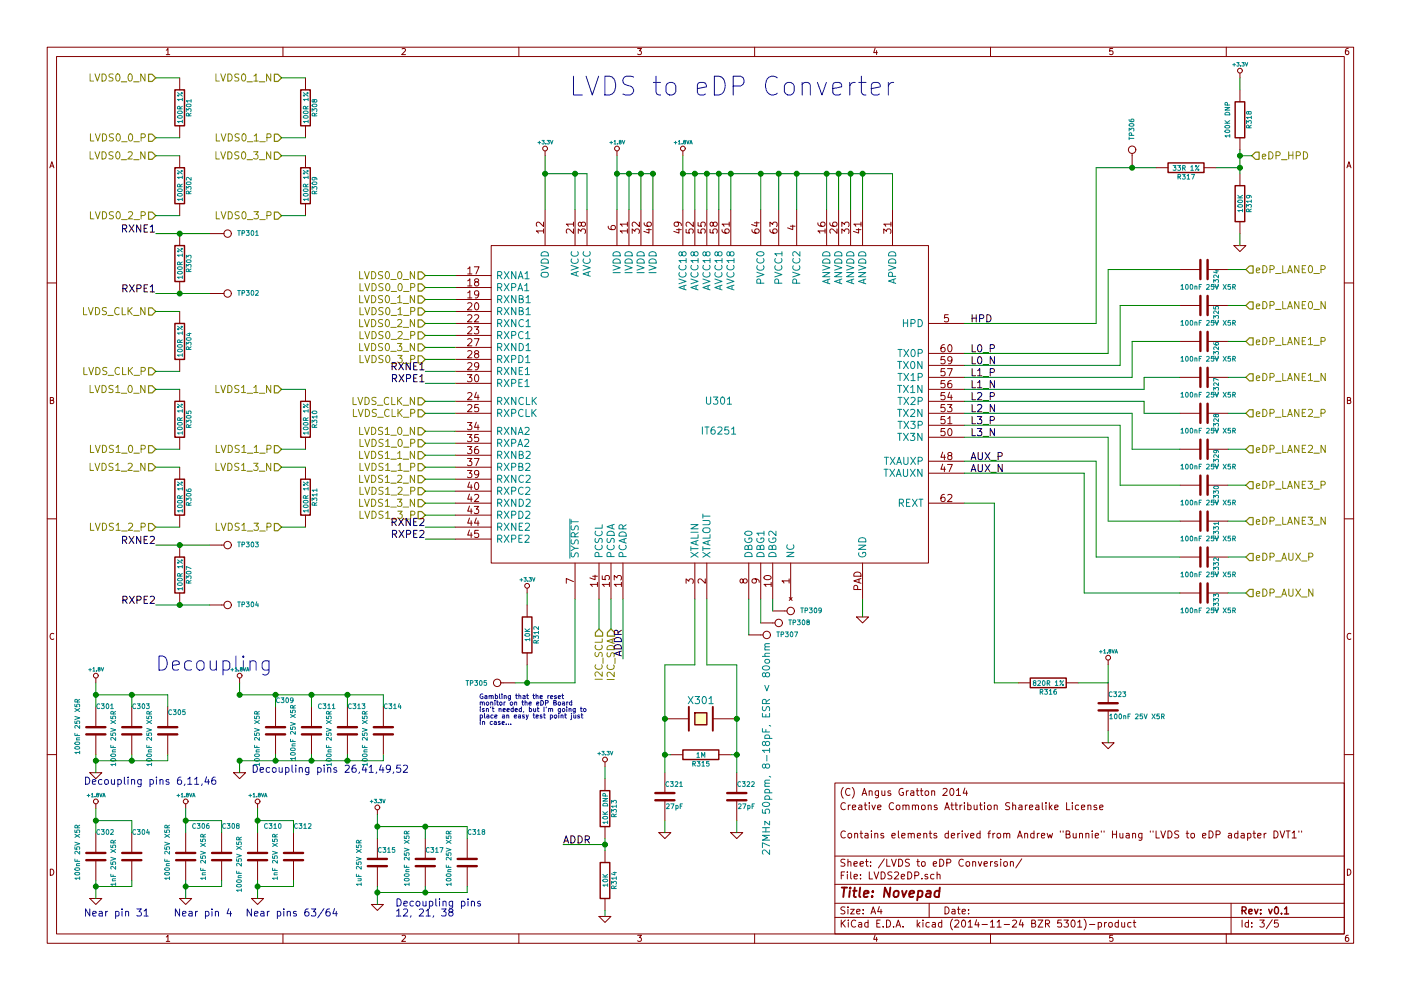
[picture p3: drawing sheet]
EESchema Schematic File Version 2
LIBS:novepad
LIBS:freetronics_kicad_sch_lib
LIBS:power
LIBS:device
LIBS:transistors
LIBS:conn
LIBS:linear
LIBS:regul
LIBS:74xx
LIBS:cmos4000
LIBS:adc-dac
LIBS:memory
LIBS:xilinx
LIBS:special
LIBS:microcontrollers
LIBS:dsp
LIBS:microchip
LIBS:analog_switches
LIBS:motorola
LIBS:texas
LIBS:intel
LIBS:audio
LIBS:interface
LIBS:digital-audio
LIBS:philips
LIBS:display
LIBS:cypress
LIBS:siliconi
LIBS:opto
LIBS:atmel
LIBS:contrib
LIBS:valves
LIBS:novepad-cache
EELAYER 25 0
EELAYER END
$Descr A4 11693 8268
encoding utf-8
Sheet 3 5
Title "Novepad"
Date ""
Rev "v0.1"
Comp ""
Comment1 "Contains elements derived from Andrew \"Bunnie\" Huang \"LVDS to eDP adapter DVT1\""
Comment2 ""
Comment3 "Creative Commons Attribution Sharealike License"
Comment4 "(C) Angus Gratton 2014"
$EndDescr
Text HLabel 10450 1300 2    60   Input ~ 0
eDP_HPD
Text HLabel 10400 4950 2    60   Input ~ 0
eDP_AUX_N
Text HLabel 10400 4650 2    60   Input ~ 0
eDP_AUX_P
Text HLabel 10400 3150 2    60   Input ~ 0
eDP_LANE1_N
Text HLabel 10400 2850 2    60   Input ~ 0
eDP_LANE1_P
Text HLabel 10400 2550 2    60   Input ~ 0
eDP_LANE0_N
Text HLabel 10400 2250 2    60   Input ~ 0
eDP_LANE0_P
Text HLabel 10400 3750 2    60   Input ~ 0
eDP_LANE2_N
Text HLabel 10400 3450 2    60   Input ~ 0
eDP_LANE2_P
Text HLabel 10400 4350 2    60   Input ~ 0
eDP_LANE3_N
Text HLabel 10400 4050 2    60   Input ~ 0
eDP_LANE3_P
Text HLabel 5100 5250 3    60   Input ~ 0
I2C_SDA
Text HLabel 5000 5250 3    60   Input ~ 0
I2C_SCL
Text HLabel 1300 1300 0    60   Input ~ 0
LVDS0_2_N
Text HLabel 1300 1800 0    60   Input ~ 0
LVDS0_2_P
Text HLabel 2350 1300 0    60   Input ~ 0
LVDS0_3_N
Text HLabel 2350 1800 0    60   Input ~ 0
LVDS0_3_P
Text HLabel 1300 650  0    60   Input ~ 0
LVDS0_0_N
Text HLabel 1300 1150 0    60   Input ~ 0
LVDS0_0_P
Text HLabel 2350 650  0    60   Input ~ 0
LVDS0_1_N
Text HLabel 2350 1150 0    60   Input ~ 0
LVDS0_1_P
Text HLabel 1300 2600 0    60   Input ~ 0
LVDS_CLK_N
Text HLabel 1300 3100 0    60   Input ~ 0
LVDS_CLK_P
Text HLabel 1300 3900 0    60   Input ~ 0
LVDS1_2_N
Text HLabel 1300 4400 0    60   Input ~ 0
LVDS1_2_P
Text HLabel 2350 3900 0    60   Input ~ 0
LVDS1_3_N
Text HLabel 2350 4400 0    60   Input ~ 0
LVDS1_3_P
Text HLabel 1300 3250 0    60   Input ~ 0
LVDS1_0_N
Text HLabel 1300 3750 0    60   Input ~ 0
LVDS1_0_P
Text HLabel 2350 3250 0    60   Input ~ 0
LVDS1_1_N
Text HLabel 2350 3750 0    60   Input ~ 0
LVDS1_1_P
$Comp
L R R316
U 1 1
P 8750 5700
F 0 "R316" V 8830 5700 40  0000 C CNN
F 1 "820R 1%" V 8757 5701 40  0000 C CNN
F 2 "FT:0603" V 8680 5700 30  0001 C CNN
F 3 "" H 8750 5700 30  0000 C CNN
	1    8750 5700
	0    1    1    0   
$EndComp
$Comp
L CRYSTAL X301
U 1 1
P 5850 6000
F 0 "X301" H 5850 6150 60  0000 C CNN
F 1 "27MHz 50ppm, 8-18pF, ESR < 80ohm" V 6400 5750 60  0000 C CNN
F 2 "FT:HC49UP" H 5850 6000 60  0001 C CNN
F 3 "" H 5850 6000 60  0000 C CNN
	1    5850 6000
	1    0    0    -1  
$EndComp
$Comp
L R R315
U 1 1
P 5850 6300
F 0 "R315" V 5930 6300 40  0000 C CNN
F 1 "1M" V 5857 6301 40  0000 C CNN
F 2 "FT:0603" V 5780 6300 30  0001 C CNN
F 3 "" H 5850 6300 30  0000 C CNN
	1    5850 6300
	0    1    1    0   
$EndComp
$Comp
L C C321
U 1 1
P 5550 6650
F 0 "C321" H 5550 6750 40  0000 L CNN
F 1 "27pF" H 5556 6565 40  0000 L CNN
F 2 "FT:0603" H 5588 6500 30  0001 C CNN
F 3 "" H 5550 6650 60  0000 C CNN
	1    5550 6650
	1    0    0    -1  
$EndComp
$Comp
L C C322
U 1 1
P 6150 6650
F 0 "C322" H 6150 6750 40  0000 L CNN
F 1 "27pF" H 6156 6565 40  0000 L CNN
F 2 "FT:0603" H 6188 6500 30  0001 C CNN
F 3 "" H 6150 6650 60  0000 C CNN
	1    6150 6650
	1    0    0    -1  
$EndComp
$Comp
L GND #PWR020
U 1 1
P 5550 6950
F 0 "#PWR020" H 5550 6950 30  0001 C CNN
F 1 "GND" H 5550 6880 30  0001 C CNN
F 2 "" H 5550 6950 60  0000 C CNN
F 3 "" H 5550 6950 60  0000 C CNN
	1    5550 6950
	1    0    0    -1  
$EndComp
$Comp
L GND #PWR021
U 1 1
P 6150 6950
F 0 "#PWR021" H 6150 6950 30  0001 C CNN
F 1 "GND" H 6150 6880 30  0001 C CNN
F 2 "" H 6150 6950 60  0000 C CNN
F 3 "" H 6150 6950 60  0000 C CNN
	1    6150 6950
	1    0    0    -1  
$EndComp
$Comp
L GND #PWR022
U 1 1
P 7200 5150
F 0 "#PWR022" H 7200 5150 30  0001 C CNN
F 1 "GND" H 7200 5080 30  0001 C CNN
F 2 "" H 7200 5150 60  0000 C CNN
F 3 "" H 7200 5150 60  0000 C CNN
	1    7200 5150
	1    0    0    -1  
$EndComp
$Comp
L IT6251 U301
U 1 1
P 5950 3400
F 0 "U301" H 6000 3450 60  0000 C CNN
F 1 "IT6251" H 6000 3200 60  0000 C CNN
F 2 "novepad:QFN50P900X900X100-65N" H 7050 2500 60  0001 C CNN
F 3 "" H 7050 2500 60  0000 C CNN
	1    5950 3400
	1    0    0    -1  
$EndComp
$Comp
L R R319
U 1 1
P 10350 1700
F 0 "R319" V 10430 1700 40  0000 C CNN
F 1 "100K" V 10357 1701 40  0000 C CNN
F 2 "FT:0603" V 10280 1700 30  0001 C CNN
F 3 "" H 10350 1700 30  0000 C CNN
	1    10350 1700
	1    0    0    -1  
$EndComp
$Comp
L GND #PWR023
U 1 1
P 10350 2050
F 0 "#PWR023" H 10350 2050 30  0001 C CNN
F 1 "GND" H 10350 1980 30  0001 C CNN
F 2 "" H 10350 2050 60  0000 C CNN
F 3 "" H 10350 2050 60  0000 C CNN
	1    10350 2050
	1    0    0    -1  
$EndComp
$Comp
L GND #PWR024
U 1 1
P 5050 7650
F 0 "#PWR024" H 5050 7650 30  0001 C CNN
F 1 "GND" H 5050 7580 30  0001 C CNN
F 2 "" H 5050 7650 60  0000 C CNN
F 3 "" H 5050 7650 60  0000 C CNN
	1    5050 7650
	1    0    0    -1  
$EndComp
$Comp
L CONN_1 TP305
U 1 1
P 4150 5700
F 0 "TP305" H 4230 5700 40  0000 L CNN
F 1 "CONN_1" H 4150 5755 30  0001 C CNN
F 2 "novepad:SMD_TEST_POINT" H 4150 5700 60  0001 C CNN
F 3 "" H 4150 5700 60  0000 C CNN
	1    4150 5700
	-1   0    0    1   
$EndComp
$Comp
L +3.3V #PWR025
U 1 1
P 4400 4950
F 0 "#PWR025" H 4400 4910 30  0001 C CNN
F 1 "+3.3V" H 4400 5060 30  0000 C CNN
F 2 "" H 4400 4950 60  0000 C CNN
F 3 "" H 4400 4950 60  0000 C CNN
	1    4400 4950
	1    0    0    -1  
$EndComp
$Comp
L R R312
U 1 1
P 4400 5300
F 0 "R312" V 4480 5300 40  0000 C CNN
F 1 "10K" V 4407 5301 40  0000 C CNN
F 2 "FT:0603" V 4330 5300 30  0001 C CNN
F 3 "" H 4400 5300 30  0000 C CNN
	1    4400 5300
	1    0    0    -1  
$EndComp
Text Notes 4000 6050 0    39   ~ 0
Gambling that the reset\nmonitor on the eDP Board\nisn't needed, but I'm going to\nplace an easy test point just\nin case...
$Comp
L R R301
U 1 1
P 1500 900
F 0 "R301" V 1580 900 40  0000 C CNN
F 1 "100R 1%" V 1507 901 40  0000 C CNN
F 2 "SMD_Packages:SMD-0402_r" V 1430 900 30  0001 C CNN
F 3 "" H 1500 900 30  0000 C CNN
	1    1500 900 
	1    0    0    -1  
$EndComp
$Comp
L R R308
U 1 1
P 2550 900
F 0 "R308" V 2630 900 40  0000 C CNN
F 1 "100R 1%" V 2557 901 40  0000 C CNN
F 2 "SMD_Packages:SMD-0402_r" V 2480 900 30  0001 C CNN
F 3 "" H 2550 900 30  0000 C CNN
	1    2550 900 
	1    0    0    -1  
$EndComp
$Comp
L R R302
U 1 1
P 1500 1550
F 0 "R302" V 1580 1550 40  0000 C CNN
F 1 "100R 1%" V 1507 1551 40  0000 C CNN
F 2 "SMD_Packages:SMD-0402_r" V 1430 1550 30  0001 C CNN
F 3 "" H 1500 1550 30  0000 C CNN
	1    1500 1550
	1    0    0    -1  
$EndComp
$Comp
L R R309
U 1 1
P 2550 1550
F 0 "R309" V 2630 1550 40  0000 C CNN
F 1 "100R 1%" V 2557 1551 40  0000 C CNN
F 2 "SMD_Packages:SMD-0402_r" V 2480 1550 30  0001 C CNN
F 3 "" H 2550 1550 30  0000 C CNN
	1    2550 1550
	1    0    0    -1  
$EndComp
$Comp
L R R304
U 1 1
P 1500 2850
F 0 "R304" V 1580 2850 40  0000 C CNN
F 1 "100R 1%" V 1507 2851 40  0000 C CNN
F 2 "SMD_Packages:SMD-0402_r" V 1430 2850 30  0001 C CNN
F 3 "" H 1500 2850 30  0000 C CNN
	1    1500 2850
	1    0    0    -1  
$EndComp
$Comp
L R R305
U 1 1
P 1500 3500
F 0 "R305" V 1580 3500 40  0000 C CNN
F 1 "100R 1%" V 1507 3501 40  0000 C CNN
F 2 "SMD_Packages:SMD-0402_r" V 1430 3500 30  0001 C CNN
F 3 "" H 1500 3500 30  0000 C CNN
	1    1500 3500
	1    0    0    -1  
$EndComp
$Comp
L R R310
U 1 1
P 2550 3500
F 0 "R310" V 2630 3500 40  0000 C CNN
F 1 "100R 1%" V 2557 3501 40  0000 C CNN
F 2 "SMD_Packages:SMD-0402_r" V 2480 3500 30  0001 C CNN
F 3 "" H 2550 3500 30  0000 C CNN
	1    2550 3500
	1    0    0    -1  
$EndComp
$Comp
L R R306
U 1 1
P 1500 4150
F 0 "R306" V 1580 4150 40  0000 C CNN
F 1 "100R 1%" V 1507 4151 40  0000 C CNN
F 2 "SMD_Packages:SMD-0402_r" V 1430 4150 30  0001 C CNN
F 3 "" H 1500 4150 30  0000 C CNN
	1    1500 4150
	1    0    0    -1  
$EndComp
$Comp
L R R311
U 1 1
P 2550 4150
F 0 "R311" V 2630 4150 40  0000 C CNN
F 1 "100R 1%" V 2557 4151 40  0000 C CNN
F 2 "SMD_Packages:SMD-0402_r" V 2480 4150 30  0001 C CNN
F 3 "" H 2550 4150 30  0000 C CNN
	1    2550 4150
	1    0    0    -1  
$EndComp
Text HLabel 3550 2300 0    60   Input ~ 0
LVDS0_0_N
Text HLabel 3550 2400 0    60   Input ~ 0
LVDS0_0_P
Text HLabel 3550 2500 0    60   Input ~ 0
LVDS0_1_N
Text HLabel 3550 2600 0    60   Input ~ 0
LVDS0_1_P
Text HLabel 3550 2700 0    60   Input ~ 0
LVDS0_2_N
Text HLabel 3550 2800 0    60   Input ~ 0
LVDS0_2_P
Text HLabel 3550 2900 0    60   Input ~ 0
LVDS0_3_N
Text HLabel 3550 3000 0    60   Input ~ 0
LVDS0_3_P
Text Label 1300 1950 2    60   ~ 0
RXNE1
Text Label 1300 2450 2    60   ~ 0
RXPE1
$Comp
L R R303
U 1 1
P 1500 2200
F 0 "R303" V 1580 2200 40  0000 C CNN
F 1 "100R 1%" V 1507 2201 40  0000 C CNN
F 2 "SMD_Packages:SMD-0402_r" V 1430 2200 30  0001 C CNN
F 3 "" H 1500 2200 30  0000 C CNN
	1    1500 2200
	1    0    0    -1  
$EndComp
Text Label 3550 3100 2    60   ~ 0
RXNE1
Text Label 3550 3200 2    60   ~ 0
RXPE1
$Comp
L CONN_1 TP301
U 1 1
P 1900 1950
F 0 "TP301" H 1980 1950 40  0000 L CNN
F 1 "CONN_1" H 1900 2005 30  0001 C CNN
F 2 "novepad:SMD_TEST_POINT" H 1900 1950 60  0001 C CNN
F 3 "" H 1900 1950 60  0000 C CNN
	1    1900 1950
	1    0    0    -1  
$EndComp
$Comp
L CONN_1 TP302
U 1 1
P 1900 2450
F 0 "TP302" H 1980 2450 40  0000 L CNN
F 1 "CONN_1" H 1900 2505 30  0001 C CNN
F 2 "novepad:SMD_TEST_POINT" H 1900 2450 60  0001 C CNN
F 3 "" H 1900 2450 60  0000 C CNN
	1    1900 2450
	1    0    0    -1  
$EndComp
Text HLabel 3550 3350 0    60   Input ~ 0
LVDS_CLK_N
Text HLabel 3550 3450 0    60   Input ~ 0
LVDS_CLK_P
Text HLabel 3550 3600 0    60   Input ~ 0
LVDS1_0_N
Text HLabel 3550 3700 0    60   Input ~ 0
LVDS1_0_P
Text HLabel 3550 3800 0    60   Input ~ 0
LVDS1_1_N
Text HLabel 3550 3900 0    60   Input ~ 0
LVDS1_1_P
Text HLabel 3550 4000 0    60   Input ~ 0
LVDS1_2_N
Text HLabel 3550 4100 0    60   Input ~ 0
LVDS1_2_P
Text HLabel 3550 4200 0    60   Input ~ 0
LVDS1_3_N
Text HLabel 3550 4300 0    60   Input ~ 0
LVDS1_3_P
Text Label 3550 4400 2    60   ~ 0
RXNE2
Text Label 3550 4500 2    60   ~ 0
RXPE2
Text Label 1300 4550 2    60   ~ 0
RXNE2
Text Label 1300 5050 2    60   ~ 0
RXPE2
$Comp
L R R307
U 1 1
P 1500 4800
F 0 "R307" V 1580 4800 40  0000 C CNN
F 1 "100R 1%" V 1507 4801 40  0000 C CNN
F 2 "SMD_Packages:SMD-0402_r" V 1430 4800 30  0001 C CNN
F 3 "" H 1500 4800 30  0000 C CNN
	1    1500 4800
	1    0    0    -1  
$EndComp
$Comp
L CONN_1 TP303
U 1 1
P 1900 4550
F 0 "TP303" H 1980 4550 40  0000 L CNN
F 1 "CONN_1" H 1900 4605 30  0001 C CNN
F 2 "novepad:SMD_TEST_POINT" H 1900 4550 60  0001 C CNN
F 3 "" H 1900 4550 60  0000 C CNN
	1    1900 4550
	1    0    0    -1  
$EndComp
$Comp
L CONN_1 TP304
U 1 1
P 1900 5050
F 0 "TP304" H 1980 5050 40  0000 L CNN
F 1 "CONN_1" H 1900 5105 30  0001 C CNN
F 2 "novepad:SMD_TEST_POINT" H 1900 5050 60  0001 C CNN
F 3 "" H 1900 5050 60  0000 C CNN
	1    1900 5050
	1    0    0    -1  
$EndComp
$Comp
L +3.3V #PWR026
U 1 1
P 4550 1300
F 0 "#PWR026" H 4550 1260 30  0001 C CNN
F 1 "+3.3V" H 4550 1410 30  0000 C CNN
F 2 "" H 4550 1300 60  0000 C CNN
F 3 "" H 4550 1300 60  0000 C CNN
	1    4550 1300
	1    0    0    -1  
$EndComp
$Comp
L +1.8V #PWR027
U 1 1
P 5150 1300
F 0 "#PWR027" H 5150 1440 20  0001 C CNN
F 1 "+1.8V" H 5150 1410 30  0000 C CNN
F 2 "" H 5150 1300 60  0000 C CNN
F 3 "" H 5150 1300 60  0000 C CNN
	1    5150 1300
	1    0    0    -1  
$EndComp
$Comp
L C C318
U 1 1
P 3900 7200
F 0 "C318" H 3900 7450 40  0000 L CNN
F 1 "100nF 25V X5R" V 3750 7000 40  0000 L CNN
F 2 "SMD_Packages:SMD-0402_c" H 3938 7050 30  0001 C CNN
F 3 "" H 3900 7200 60  0000 C CNN
	1    3900 7200
	1    0    0    -1  
$EndComp
Text Notes 3300 7650 0    60   ~ 0
Decoupling pins\n12, 21, 38
$Comp
L C C317
U 1 1
P 3550 7200
F 0 "C317" H 3550 7300 40  0000 L CNN
F 1 "100nF 25V X5R" V 3400 7000 40  0000 L CNN
F 2 "SMD_Packages:SMD-0402_c" H 3588 7050 30  0001 C CNN
F 3 "" H 3550 7200 60  0000 C CNN
	1    3550 7200
	1    0    0    -1  
$EndComp
$Comp
L C C315
U 1 1
P 3150 7200
F 0 "C315" H 3150 7300 40  0000 L CNN
F 1 "1uF 25V X5R" V 3000 7000 40  0000 L CNN
F 2 "SMD_Packages:SMD-0402_c" H 3188 7050 30  0001 C CNN
F 3 "" H 3150 7200 60  0000 C CNN
	1    3150 7200
	1    0    0    -1  
$EndComp
$Comp
L +3.3V #PWR028
U 1 1
P 3150 6800
F 0 "#PWR028" H 3150 6760 30  0001 C CNN
F 1 "+3.3V" H 3150 6910 30  0000 C CNN
F 2 "" H 3150 6800 60  0000 C CNN
F 3 "" H 3150 6800 60  0000 C CNN
	1    3150 6800
	1    0    0    -1  
$EndComp
$Comp
L GND #PWR029
U 1 1
P 3150 7550
F 0 "#PWR029" H 3150 7550 30  0001 C CNN
F 1 "GND" H 3150 7480 30  0001 C CNN
F 2 "" H 3150 7550 60  0000 C CNN
F 3 "" H 3150 7550 60  0000 C CNN
	1    3150 7550
	1    0    0    -1  
$EndComp
$Comp
L C C323
U 1 1
P 9250 5900
F 0 "C323" H 9250 6000 40  0000 L CNN
F 1 "100nF 25V X5R" H 9256 5815 40  0000 L CNN
F 2 "SMD_Packages:SMD-0402_c" H 9288 5750 30  0001 C CNN
F 3 "" H 9250 5900 60  0000 C CNN
	1    9250 5900
	1    0    0    -1  
$EndComp
$Comp
L GND #PWR030
U 1 1
P 9250 6200
F 0 "#PWR030" H 9250 6200 30  0001 C CNN
F 1 "GND" H 9250 6130 30  0001 C CNN
F 2 "" H 9250 6200 60  0000 C CNN
F 3 "" H 9250 6200 60  0000 C CNN
	1    9250 6200
	1    0    0    -1  
$EndComp
$Comp
L C C326
U 1 1
P 10050 2850
F 0 "C326" H 10050 2950 40  0000 L CNN
F 1 "100nF 25V X5R" V 10200 2650 40  0000 L CNN
F 2 "SMD_Packages:SMD-0402_c" H 10088 2700 30  0001 C CNN
F 3 "" H 10050 2850 60  0000 C CNN
	1    10050 2850
	0    1    1    0   
$EndComp
$Comp
L C C327
U 1 1
P 10050 3150
F 0 "C327" H 10050 3250 40  0000 L CNN
F 1 "100nF 25V X5R" V 10200 2950 40  0000 L CNN
F 2 "SMD_Packages:SMD-0402_c" H 10088 3000 30  0001 C CNN
F 3 "" H 10050 3150 60  0000 C CNN
	1    10050 3150
	0    1    1    0   
$EndComp
$Comp
L C C328
U 1 1
P 10050 3450
F 0 "C328" H 10050 3550 40  0000 L CNN
F 1 "100nF 25V X5R" V 10200 3250 40  0000 L CNN
F 2 "SMD_Packages:SMD-0402_c" H 10088 3300 30  0001 C CNN
F 3 "" H 10050 3450 60  0000 C CNN
	1    10050 3450
	0    1    1    0   
$EndComp
$Comp
L C C329
U 1 1
P 10050 3750
F 0 "C329" H 10050 3850 40  0000 L CNN
F 1 "100nF 25V X5R" V 10200 3550 40  0000 L CNN
F 2 "SMD_Packages:SMD-0402_c" H 10088 3600 30  0001 C CNN
F 3 "" H 10050 3750 60  0000 C CNN
	1    10050 3750
	0    1    1    0   
$EndComp
$Comp
L C C330
U 1 1
P 10050 4050
F 0 "C330" H 10050 4150 40  0000 L CNN
F 1 "100nF 25V X5R" V 10200 3850 40  0000 L CNN
F 2 "SMD_Packages:SMD-0402_c" H 10088 3900 30  0001 C CNN
F 3 "" H 10050 4050 60  0000 C CNN
	1    10050 4050
	0    1    1    0   
$EndComp
$Comp
L C C331
U 1 1
P 10050 4350
F 0 "C331" H 10050 4450 40  0000 L CNN
F 1 "100nF 25V X5R" V 10200 4150 40  0000 L CNN
F 2 "SMD_Packages:SMD-0402_c" H 10088 4200 30  0001 C CNN
F 3 "" H 10050 4350 60  0000 C CNN
	1    10050 4350
	0    1    1    0   
$EndComp
$Comp
L C C332
U 1 1
P 10050 4650
F 0 "C332" H 10050 4750 40  0000 L CNN
F 1 "100nF 25V X5R" V 10200 4450 40  0000 L CNN
F 2 "SMD_Packages:SMD-0402_c" H 10088 4500 30  0001 C CNN
F 3 "" H 10050 4650 60  0000 C CNN
	1    10050 4650
	0    1    1    0   
$EndComp
$Comp
L C C333
U 1 1
P 10050 4950
F 0 "C333" H 10050 5050 40  0000 L CNN
F 1 "100nF 25V X5R" V 10200 4750 40  0000 L CNN
F 2 "SMD_Packages:SMD-0402_c" H 10088 4800 30  0001 C CNN
F 3 "" H 10050 4950 60  0000 C CNN
	1    10050 4950
	0    1    1    0   
$EndComp
$Comp
L C C324
U 1 1
P 10050 2250
F 0 "C324" H 10050 2350 40  0000 L CNN
F 1 "100nF 25V X5R" V 10200 2050 40  0000 L CNN
F 2 "SMD_Packages:SMD-0402_c" H 10088 2100 30  0001 C CNN
F 3 "" H 10050 2250 60  0000 C CNN
	1    10050 2250
	0    1    1    0   
$EndComp
$Comp
L C C325
U 1 1
P 10050 2550
F 0 "C325" H 10050 2650 40  0000 L CNN
F 1 "100nF 25V X5R" V 10200 2350 40  0000 L CNN
F 2 "SMD_Packages:SMD-0402_c" H 10088 2400 30  0001 C CNN
F 3 "" H 10050 2550 60  0000 C CNN
	1    10050 2550
	0    1    1    0   
$EndComp
Text Label 8100 2950 0    60   ~ 0
L0_P
Text Label 8100 3050 0    60   ~ 0
L0_N
Text Label 8100 3150 0    60   ~ 0
L1_P
Text Label 8100 3250 0    60   ~ 0
L1_N
Text Label 8100 3350 0    60   ~ 0
L2_P
Text Label 8100 3450 0    60   ~ 0
L2_N
Text Label 8100 3550 0    60   ~ 0
L3_P
Text Label 8100 3650 0    60   ~ 0
L3_N
Text Label 8100 3850 0    60   ~ 0
AUX_P
Text Label 8100 3950 0    60   ~ 0
AUX_N
$Comp
L C C301
U 1 1
P 800 6100
F 0 "C301" H 800 6300 40  0000 L CNN
F 1 "100nF 25V X5R" V 650 5900 40  0000 L CNN
F 2 "SMD_Packages:SMD-0402_c" H 838 5950 30  0001 C CNN
F 3 "" H 800 6100 60  0000 C CNN
	1    800  6100
	1    0    0    -1  
$EndComp
Text Notes 2100 6450 0    60   ~ 0
Decoupling pins 26,41,49,52
$Comp
L C C303
U 1 1
P 1100 6100
F 0 "C303" H 1100 6300 40  0000 L CNN
F 1 "100nF 25V X5R" V 950 5800 40  0000 L CNN
F 2 "SMD_Packages:SMD-0402_c" H 1138 5950 30  0001 C CNN
F 3 "" H 1100 6100 60  0000 C CNN
	1    1100 6100
	1    0    0    -1  
$EndComp
$Comp
L C C305
U 1 1
P 1400 6100
F 0 "C305" H 1400 6250 40  0000 L CNN
F 1 "100nF 25V X5R" V 1250 5800 40  0000 L CNN
F 2 "SMD_Packages:SMD-0402_c" H 1438 5950 30  0001 C CNN
F 3 "" H 1400 6100 60  0000 C CNN
	1    1400 6100
	1    0    0    -1  
$EndComp
$Comp
L C C309
U 1 1
P 2300 6100
F 0 "C309" H 2300 6350 40  0000 L CNN
F 1 "100nF 25V X5R" V 2150 5800 40  0000 L CNN
F 2 "SMD_Packages:SMD-0402_c" H 2338 5950 30  0001 C CNN
F 3 "" H 2300 6100 60  0000 C CNN
	1    2300 6100
	1    0    0    -1  
$EndComp
$Comp
L C C311
U 1 1
P 2600 6100
F 0 "C311" H 2650 6300 40  0000 L CNN
F 1 "100nF 25V X5R" V 2450 5850 40  0000 L CNN
F 2 "SMD_Packages:SMD-0402_c" H 2638 5950 30  0001 C CNN
F 3 "" H 2600 6100 60  0000 C CNN
	1    2600 6100
	1    0    0    -1  
$EndComp
$Comp
L C C313
U 1 1
P 2900 6100
F 0 "C313" H 2900 6300 40  0000 L CNN
F 1 "100nF 25V X5R" V 2750 5800 40  0000 L CNN
F 2 "SMD_Packages:SMD-0402_c" H 2938 5950 30  0001 C CNN
F 3 "" H 2900 6100 60  0000 C CNN
	1    2900 6100
	1    0    0    -1  
$EndComp
$Comp
L C C314
U 1 1
P 3200 6100
F 0 "C314" H 3200 6300 40  0000 L CNN
F 1 "100nF 25V X5R" V 3050 5800 40  0000 L CNN
F 2 "SMD_Packages:SMD-0402_c" H 3238 5950 30  0001 C CNN
F 3 "" H 3200 6100 60  0000 C CNN
	1    3200 6100
	1    0    0    -1  
$EndComp
$Comp
L GND #PWR031
U 1 1
P 800 6450
F 0 "#PWR031" H 800 6450 30  0001 C CNN
F 1 "GND" H 800 6380 30  0001 C CNN
F 2 "" H 800 6450 60  0000 C CNN
F 3 "" H 800 6450 60  0000 C CNN
	1    800  6450
	1    0    0    -1  
$EndComp
$Comp
L +1.8V #PWR032
U 1 1
P 800 5700
F 0 "#PWR032" H 800 5840 20  0001 C CNN
F 1 "+1.8V" H 800 5810 30  0000 C CNN
F 2 "" H 800 5700 60  0000 C CNN
F 3 "" H 800 5700 60  0000 C CNN
	1    800  5700
	1    0    0    -1  
$EndComp
$Comp
L C C302
U 1 1
P 800 7150
F 0 "C302" H 800 7350 40  0000 L CNN
F 1 "100nF 25V X5R" V 650 6950 40  0000 L CNN
F 2 "SMD_Packages:SMD-0402_c" H 838 7000 30  0001 C CNN
F 3 "" H 800 7150 60  0000 C CNN
	1    800  7150
	1    0    0    -1  
$EndComp
$Comp
L C C304
U 1 1
P 1100 7150
F 0 "C304" H 1100 7350 40  0000 L CNN
F 1 "1nF 25V X5R" V 950 6900 40  0000 L CNN
F 2 "SMD_Packages:SMD-0402_c" H 1138 7000 30  0001 C CNN
F 3 "" H 1100 7150 60  0000 C CNN
	1    1100 7150
	1    0    0    -1  
$EndComp
Text Notes 700  7650 0    60   ~ 0
Near pin 31
Text Notes 1450 7650 0    60   ~ 0
Near pin 4
$Comp
L GND #PWR033
U 1 1
P 800 7500
F 0 "#PWR033" H 800 7500 30  0001 C CNN
F 1 "GND" H 800 7430 30  0001 C CNN
F 2 "" H 800 7500 60  0000 C CNN
F 3 "" H 800 7500 60  0000 C CNN
	1    800  7500
	1    0    0    -1  
$EndComp
$Comp
L C C306
U 1 1
P 1550 7150
F 0 "C306" H 1600 7400 40  0000 L CNN
F 1 "100nF 25V X5R" V 1400 6950 40  0000 L CNN
F 2 "SMD_Packages:SMD-0402_c" H 1588 7000 30  0001 C CNN
F 3 "" H 1550 7150 60  0000 C CNN
	1    1550 7150
	1    0    0    -1  
$EndComp
$Comp
L C C308
U 1 1
P 1850 7150
F 0 "C308" H 1850 7400 40  0000 L CNN
F 1 "1nF 25V X5R" V 1700 6950 40  0000 L CNN
F 2 "SMD_Packages:SMD-0402_c" H 1888 7000 30  0001 C CNN
F 3 "" H 1850 7150 60  0000 C CNN
	1    1850 7150
	1    0    0    -1  
$EndComp
$Comp
L GND #PWR034
U 1 1
P 1550 7500
F 0 "#PWR034" H 1550 7500 30  0001 C CNN
F 1 "GND" H 1550 7430 30  0001 C CNN
F 2 "" H 1550 7500 60  0000 C CNN
F 3 "" H 1550 7500 60  0000 C CNN
	1    1550 7500
	1    0    0    -1  
$EndComp
Text Notes 1300 5600 0    118  ~ 0
Decoupling
Text Notes 2050 7650 0    60   ~ 0
Near pins 63/64
$Comp
L C C310
U 1 1
P 2150 7150
F 0 "C310" H 2200 7400 40  0000 L CNN
F 1 "100nF 25V X5R" V 2000 6850 40  0000 L CNN
F 2 "SMD_Packages:SMD-0402_c" H 2188 7000 30  0001 C CNN
F 3 "" H 2150 7150 60  0000 C CNN
	1    2150 7150
	1    0    0    -1  
$EndComp
$Comp
L C C312
U 1 1
P 2450 7150
F 0 "C312" H 2450 7400 40  0000 L CNN
F 1 "1nF 25V X5R" V 2300 6950 40  0000 L CNN
F 2 "SMD_Packages:SMD-0402_c" H 2488 7000 30  0001 C CNN
F 3 "" H 2450 7150 60  0000 C CNN
	1    2450 7150
	1    0    0    -1  
$EndComp
$Comp
L GND #PWR035
U 1 1
P 2150 7500
F 0 "#PWR035" H 2150 7500 30  0001 C CNN
F 1 "GND" H 2150 7430 30  0001 C CNN
F 2 "" H 2150 7500 60  0000 C CNN
F 3 "" H 2150 7500 60  0000 C CNN
	1    2150 7500
	1    0    0    -1  
$EndComp
$Comp
L R R318
U 1 1
P 10350 1000
F 0 "R318" V 10430 1000 40  0000 C CNN
F 1 "100K DNP" V 10250 1000 40  0000 C CNN
F 2 "FT:0603" V 10280 1000 30  0001 C CNN
F 3 "" H 10350 1000 30  0000 C CNN
	1    10350 1000
	1    0    0    -1  
$EndComp
$Comp
L R R317
U 1 1
P 9900 1400
F 0 "R317" V 9980 1400 40  0000 C CNN
F 1 "33R 1%" V 9907 1401 40  0000 C CNN
F 2 "FT:0603" V 9830 1400 30  0001 C CNN
F 3 "" H 9900 1400 30  0000 C CNN
	1    9900 1400
	0    1    1    0   
$EndComp
$Comp
L +3.3V #PWR036
U 1 1
P 10350 650
F 0 "#PWR036" H 10350 610 30  0001 C CNN
F 1 "+3.3V" H 10350 760 30  0000 C CNN
F 2 "" H 10350 650 60  0000 C CNN
F 3 "" H 10350 650 60  0000 C CNN
	1    10350 650 
	1    0    0    -1  
$EndComp
Text Label 8100 2700 0    60   ~ 0
HPD
$Comp
L CONN_1 TP306
U 1 1
P 9450 1250
F 0 "TP306" H 9530 1250 40  0000 L CNN
F 1 "CONN_1" H 9450 1305 30  0001 C CNN
F 2 "novepad:SMD_TEST_POINT" H 9450 1250 60  0001 C CNN
F 3 "" H 9450 1250 60  0000 C CNN
	1    9450 1250
	0    -1   -1   0   
$EndComp
Text Label 5200 5250 3    60   ~ 0
ADDR
$Comp
L R R314
U 1 1
P 5050 7350
F 0 "R314" V 5130 7350 40  0000 C CNN
F 1 "10K" V 5057 7351 40  0000 C CNN
F 2 "FT:0603" V 4980 7350 30  0001 C CNN
F 3 "" H 5050 7350 30  0000 C CNN
	1    5050 7350
	1    0    0    -1  
$EndComp
$Comp
L R R313
U 1 1
P 5050 6750
F 0 "R313" V 5130 6750 40  0000 C CNN
F 1 "10K DNP" V 5057 6751 40  0000 C CNN
F 2 "FT:0603" V 4980 6750 30  0001 C CNN
F 3 "" H 5050 6750 30  0000 C CNN
	1    5050 6750
	1    0    0    -1  
$EndComp
$Comp
L +3.3V #PWR037
U 1 1
P 5050 6400
F 0 "#PWR037" H 5050 6360 30  0001 C CNN
F 1 "+3.3V" H 5050 6510 30  0000 C CNN
F 2 "" H 5050 6400 60  0000 C CNN
F 3 "" H 5050 6400 60  0000 C CNN
	1    5050 6400
	1    0    0    -1  
$EndComp
Text Label 4700 7050 0    60   ~ 0
ADDR
Text Notes 4750 800  0    157  ~ 0
LVDS to eDP Converter
Text Notes 700  6550 0    60   ~ 0
Decoupling pins 6,11,46
$Comp
L GND #PWR038
U 1 1
P 2000 6450
F 0 "#PWR038" H 2000 6450 30  0001 C CNN
F 1 "GND" H 2000 6380 30  0001 C CNN
F 2 "" H 2000 6450 60  0000 C CNN
F 3 "" H 2000 6450 60  0000 C CNN
	1    2000 6450
	1    0    0    -1  
$EndComp
$Comp
L +1.8VA #PWR039
U 1 1
P 2150 6750
F 0 "#PWR039" H 2150 6890 20  0001 C CNN
F 1 "+1.8VA" H 2150 6860 30  0000 C CNN
F 2 "" H 2150 6750 60  0000 C CNN
F 3 "" H 2150 6750 60  0000 C CNN
	1    2150 6750
	1    0    0    -1  
$EndComp
$Comp
L +1.8VA #PWR040
U 1 1
P 1550 6750
F 0 "#PWR040" H 1550 6890 20  0001 C CNN
F 1 "+1.8VA" H 1550 6860 30  0000 C CNN
F 2 "" H 1550 6750 60  0000 C CNN
F 3 "" H 1550 6750 60  0000 C CNN
	1    1550 6750
	1    0    0    -1  
$EndComp
$Comp
L +1.8VA #PWR041
U 1 1
P 800 6750
F 0 "#PWR041" H 800 6890 20  0001 C CNN
F 1 "+1.8VA" H 800 6860 30  0000 C CNN
F 2 "" H 800 6750 60  0000 C CNN
F 3 "" H 800 6750 60  0000 C CNN
	1    800  6750
	1    0    0    -1  
$EndComp
$Comp
L +1.8VA #PWR042
U 1 1
P 5700 1300
F 0 "#PWR042" H 5700 1440 20  0001 C CNN
F 1 "+1.8VA" H 5700 1410 30  0000 C CNN
F 2 "" H 5700 1300 60  0000 C CNN
F 3 "" H 5700 1300 60  0000 C CNN
	1    5700 1300
	1    0    0    -1  
$EndComp
$Comp
L +1.8VA #PWR043
U 1 1
P 2000 5700
F 0 "#PWR043" H 2000 5840 20  0001 C CNN
F 1 "+1.8VA" H 2000 5810 30  0000 C CNN
F 2 "" H 2000 5700 60  0000 C CNN
F 3 "" H 2000 5700 60  0000 C CNN
	1    2000 5700
	1    0    0    -1  
$EndComp
Wire Wire Line
	7200 5000 7200 5150
Wire Wire Line
	5550 6850 5550 6950
Wire Wire Line
	6150 6950 6150 6850
Connection ~ 6150 6300
Connection ~ 6150 6000
Wire Wire Line
	6150 6300 6100 6300
Connection ~ 5550 6300
Connection ~ 5550 6000
Wire Wire Line
	5550 6300 5600 6300
Wire Wire Line
	5550 5550 5550 6450
Wire Wire Line
	6150 6450 6150 5550
Wire Wire Line
	5800 5550 5550 5550
Wire Wire Line
	6150 5550 5900 5550
Wire Wire Line
	5000 5250 5000 5000
Wire Wire Line
	5100 5000 5100 5250
Connection ~ 10350 1300
Wire Wire Line
	10350 1950 10350 2050
Wire Wire Line
	4800 5000 4800 5700
Wire Wire Line
	4800 5700 4300 5700
Wire Wire Line
	4400 5550 4400 5700
Connection ~ 4400 5700
Wire Wire Line
	4400 5050 4400 4950
Wire Wire Line
	3800 2600 3550 2600
Wire Wire Line
	3800 2700 3550 2700
Wire Wire Line
	3800 2800 3550 2800
Wire Wire Line
	3800 2900 3550 2900
Wire Wire Line
	3800 3000 3550 3000
Wire Wire Line
	3800 3100 3550 3100
Wire Wire Line
	3800 3200 3550 3200
Wire Wire Line
	3800 3350 3550 3350
Wire Wire Line
	3800 3450 3550 3450
Wire Wire Line
	3800 3600 3550 3600
Wire Wire Line
	3800 3700 3550 3700
Wire Wire Line
	3800 3800 3550 3800
Wire Wire Line
	3800 3900 3550 3900
Wire Wire Line
	3800 4000 3550 4000
Wire Wire Line
	3800 4100 3550 4100
Wire Wire Line
	3800 4200 3550 4200
Wire Wire Line
	3800 4300 3550 4300
Wire Wire Line
	3800 4400 3550 4400
Wire Wire Line
	3800 4500 3550 4500
Wire Wire Line
	1300 650  1500 650 
Wire Wire Line
	1300 1150 1500 1150
Wire Wire Line
	2350 650  2550 650 
Wire Wire Line
	2350 1150 2550 1150
Wire Wire Line
	1300 1300 1500 1300
Wire Wire Line
	1300 1800 1500 1800
Wire Wire Line
	2350 1300 2550 1300
Wire Wire Line
	2350 1800 2550 1800
Wire Wire Line
	1300 2600 1500 2600
Wire Wire Line
	1300 3100 1500 3100
Wire Wire Line
	1300 3250 1500 3250
Wire Wire Line
	1300 3750 1500 3750
Wire Wire Line
	2350 3250 2550 3250
Wire Wire Line
	2350 3750 2550 3750
Wire Wire Line
	1300 3900 1500 3900
Wire Wire Line
	1300 4400 1500 4400
Wire Wire Line
	2350 3900 2550 3900
Wire Wire Line
	2350 4400 2550 4400
Wire Wire Line
	3800 2300 3550 2300
Wire Wire Line
	3800 2400 3550 2400
Wire Wire Line
	3800 2500 3550 2500
Wire Wire Line
	1300 1950 1750 1950
Wire Wire Line
	1300 2450 1750 2450
Connection ~ 1500 1950
Connection ~ 1500 2450
Wire Wire Line
	1300 4550 1750 4550
Wire Wire Line
	1300 5050 1750 5050
Connection ~ 1500 4550
Connection ~ 1500 5050
Wire Wire Line
	4550 1300 4550 1750
Wire Wire Line
	4800 1750 4800 1450
Wire Wire Line
	4550 1450 4900 1450
Connection ~ 4550 1450
Wire Wire Line
	4900 1450 4900 1750
Connection ~ 4800 1450
Wire Wire Line
	5150 1300 5150 1750
Wire Wire Line
	5250 1450 5250 1750
Connection ~ 5150 1450
Wire Wire Line
	5350 1450 5350 1750
Connection ~ 5250 1450
Wire Wire Line
	5450 1450 5450 1750
Connection ~ 5350 1450
Wire Wire Line
	5700 1300 5700 1750
Connection ~ 5450 1450
Wire Wire Line
	5800 1450 5800 1750
Wire Wire Line
	5900 1450 5900 1750
Connection ~ 5800 1450
Wire Wire Line
	6000 1450 6000 1750
Connection ~ 5900 1450
Wire Wire Line
	6100 1450 6100 1750
Connection ~ 6000 1450
Wire Wire Line
	6350 1450 6350 1750
Connection ~ 6100 1450
Wire Wire Line
	6500 1450 6500 1750
Connection ~ 6350 1450
Wire Wire Line
	6650 1450 6650 1750
Connection ~ 6500 1450
Wire Wire Line
	6900 1450 6900 1750
Connection ~ 6650 1450
Wire Wire Line
	7000 1450 7000 1750
Connection ~ 6900 1450
Wire Wire Line
	7100 1450 7100 1750
Connection ~ 7000 1450
Wire Wire Line
	7200 1450 7200 1750
Connection ~ 7100 1450
Wire Wire Line
	7450 1450 7450 1750
Wire Wire Line
	3150 6800 3150 7000
Wire Wire Line
	3550 6900 3550 7000
Connection ~ 3150 6900
Wire Wire Line
	3900 6900 3900 7000
Connection ~ 3550 6900
Wire Wire Line
	3900 7450 3900 7400
Wire Wire Line
	3550 7450 3550 7400
Wire Wire Line
	3150 7400 3150 7550
Connection ~ 3550 7450
Connection ~ 3150 7450
Wire Wire Line
	8300 4200 8050 4200
Wire Wire Line
	9000 5700 9250 5700
Wire Wire Line
	9250 5700 9250 5550
Wire Wire Line
	9250 6100 9250 6200
Wire Wire Line
	8050 2700 9150 2700
Wire Wire Line
	8050 2950 9250 2950
Wire Wire Line
	8050 3050 9350 3050
Wire Wire Line
	8050 3150 9450 3150
Wire Wire Line
	9550 3250 8050 3250
Wire Wire Line
	8050 3350 9550 3350
Wire Wire Line
	8050 3450 9450 3450
Wire Wire Line
	8050 3550 9350 3550
Wire Wire Line
	8050 3650 9250 3650
Wire Wire Line
	8050 3850 9150 3850
Wire Wire Line
	10250 2250 10400 2250
Wire Wire Line
	10250 2550 10400 2550
Wire Wire Line
	10250 2850 10400 2850
Wire Wire Line
	10250 3150 10400 3150
Wire Wire Line
	10250 3450 10400 3450
Wire Wire Line
	10250 3750 10400 3750
Wire Wire Line
	10250 4050 10400 4050
Wire Wire Line
	10250 4350 10400 4350
Wire Wire Line
	10250 4650 10400 4650
Wire Wire Line
	10250 4950 10400 4950
Wire Wire Line
	800  6300 800  6450
Connection ~ 800  6350
Wire Wire Line
	1100 6300 1100 6350
Connection ~ 1100 6350
Wire Wire Line
	1400 6300 1400 6350
Connection ~ 2000 6350
Wire Wire Line
	2300 6300 2300 6350
Connection ~ 2300 6350
Wire Wire Line
	2600 6300 2600 6350
Connection ~ 2600 6350
Wire Wire Line
	2900 6300 2900 6350
Connection ~ 2900 6350
Wire Wire Line
	3200 6300 3200 6350
Wire Wire Line
	800  5700 800  5900
Connection ~ 800  5800
Wire Wire Line
	1100 5800 1100 5900
Connection ~ 1100 5800
Wire Wire Line
	1400 5900 1400 5800
Connection ~ 2000 5800
Wire Wire Line
	2300 5900 2300 5800
Connection ~ 2300 5800
Wire Wire Line
	2600 5800 2600 5900
Connection ~ 2600 5800
Wire Wire Line
	2900 5900 2900 5800
Connection ~ 2900 5800
Wire Wire Line
	3200 5900 3200 5800
Wire Wire Line
	800  6750 800  6950
Wire Wire Line
	800  6850 1100 6850
Wire Wire Line
	1100 6850 1100 6950
Connection ~ 800  6850
Wire Wire Line
	1100 7350 1100 7400
Wire Wire Line
	1100 7400 800  7400
Wire Wire Line
	800  7350 800  7500
Connection ~ 800  7400
Wire Wire Line
	1550 6750 1550 6950
Wire Wire Line
	1550 6850 1850 6850
Wire Wire Line
	1850 6850 1850 6950
Connection ~ 1550 6850
Wire Wire Line
	1850 7350 1850 7400
Wire Wire Line
	1850 7400 1550 7400
Wire Wire Line
	1550 7350 1550 7500
Connection ~ 1550 7400
Wire Wire Line
	2150 6750 2150 6950
Wire Wire Line
	2150 6850 2450 6850
Wire Wire Line
	2450 6850 2450 6950
Connection ~ 2150 6850
Wire Wire Line
	2450 7350 2450 7400
Wire Wire Line
	2450 7400 2150 7400
Wire Wire Line
	2150 7350 2150 7500
Connection ~ 2150 7400
Wire Wire Line
	8300 5700 8500 5700
Wire Wire Line
	8300 5700 8300 4200
Wire Wire Line
	8050 3950 9050 3950
Wire Wire Line
	9550 3350 9550 3450
Wire Wire Line
	9550 3450 9850 3450
Wire Wire Line
	9550 3150 9550 3250
Wire Wire Line
	9550 3150 9850 3150
Wire Wire Line
	9450 3150 9450 2850
Wire Wire Line
	9450 2850 9850 2850
Wire Wire Line
	9350 3050 9350 2550
Wire Wire Line
	9350 2550 9850 2550
Wire Wire Line
	9850 2250 9250 2250
Wire Wire Line
	9250 2250 9250 2950
Wire Wire Line
	9450 3450 9450 3750
Wire Wire Line
	9450 3750 9850 3750
Wire Wire Line
	9850 4050 9350 4050
Wire Wire Line
	9350 4050 9350 3550
Wire Wire Line
	9250 3650 9250 4350
Wire Wire Line
	9250 4350 9850 4350
Wire Wire Line
	9150 3850 9150 4650
Wire Wire Line
	9150 4650 9850 4650
Wire Wire Line
	9050 3950 9050 4950
Wire Wire Line
	9050 4950 9850 4950
Wire Wire Line
	5900 5550 5900 5000
Wire Wire Line
	5800 5550 5800 5000
Wire Wire Line
	10350 750  10350 650 
Wire Wire Line
	10350 1300 10450 1300
Connection ~ 10350 1400
Wire Wire Line
	10350 1400 10150 1400
Wire Wire Line
	9150 2700 9150 1400
Wire Wire Line
	9150 1400 9650 1400
Wire Wire Line
	10350 1250 10350 1450
Connection ~ 9450 1400
Wire Wire Line
	5150 1450 5450 1450
Wire Wire Line
	5700 1450 7450 1450
Connection ~ 5700 1450
Connection ~ 7200 1450
Wire Wire Line
	5200 5500 5200 5000
Wire Wire Line
	5050 7100 5050 7000
Wire Wire Line
	5050 7600 5050 7650
Wire Wire Line
	5050 7050 4700 7050
Connection ~ 5050 7050
Wire Wire Line
	5050 6400 5050 6500
Wire Wire Line
	1400 6350 800  6350
Wire Wire Line
	1400 5800 800  5800
Wire Wire Line
	3900 7450 3150 7450
Wire Wire Line
	3150 6900 3900 6900
Wire Wire Line
	2000 5800 2000 5700
Wire Wire Line
	2000 6350 2000 6450
Wire Wire Line
	3200 6350 2000 6350
Wire Wire Line
	3200 5800 2000 5800
$Comp
L +1.8VA #PWR044
U 1 1
P 9250 5550
F 0 "#PWR044" H 9250 5690 20  0001 C CNN
F 1 "+1.8VA" H 9250 5660 30  0000 C CNN
F 2 "" H 9250 5550 60  0000 C CNN
F 3 "" H 9250 5550 60  0000 C CNN
	1    9250 5550
	1    0    0    -1  
$EndComp
$Comp
L CONN_1 TP309
U 1 1
P 6600 5100
F 0 "TP309" H 6680 5100 40  0000 L CNN
F 1 "CONN_1" H 6600 5155 30  0001 C CNN
F 2 "novepad:SMD_TEST_POINT" H 6600 5100 60  0001 C CNN
F 3 "" H 6600 5100 60  0000 C CNN
	1    6600 5100
	1    0    0    -1  
$EndComp
$Comp
L CONN_1 TP308
U 1 1
P 6500 5200
F 0 "TP308" H 6580 5200 40  0000 L CNN
F 1 "CONN_1" H 6500 5255 30  0001 C CNN
F 2 "novepad:SMD_TEST_POINT" H 6500 5200 60  0001 C CNN
F 3 "" H 6500 5200 60  0000 C CNN
	1    6500 5200
	1    0    0    -1  
$EndComp
$Comp
L CONN_1 TP307
U 1 1
P 6400 5300
F 0 "TP307" H 6480 5300 40  0000 L CNN
F 1 "CONN_1" H 6400 5355 30  0001 C CNN
F 2 "novepad:SMD_TEST_POINT" H 6400 5300 60  0001 C CNN
F 3 "" H 6400 5300 60  0000 C CNN
	1    6400 5300
	1    0    0    -1  
$EndComp
Wire Wire Line
	6250 5300 6250 5000
Wire Wire Line
	6350 5200 6350 5000
Wire Wire Line
	6450 5100 6450 5000
$EndSCHEMATC
